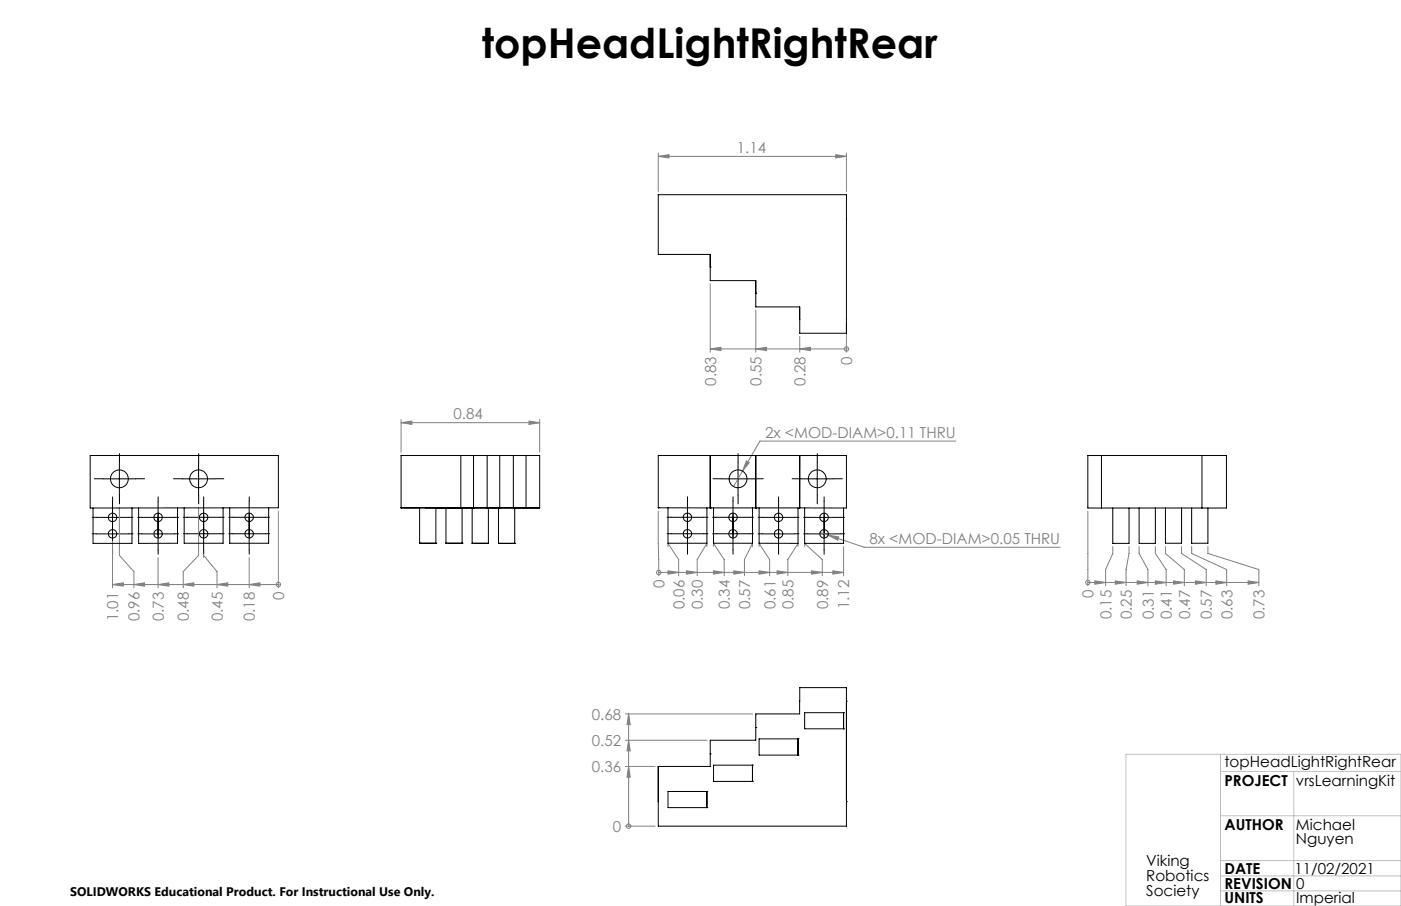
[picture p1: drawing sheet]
<svg xmlns="http://www.w3.org/2000/svg" width="432mm" height="279mm" viewBox="0 0 432 279" stroke-linecap="round" stroke-linejoin="round" font-family="sans-serif">
<g fill="none" stroke="#808080" stroke-width=".31">
<path d="M202.9 48.2l3.3-.5v1zM202.9 47.2v11.9M202.9 48.2h58M257.6 47.7l3.3 .5-3.3 .5zM260.9 47.2v11.9M218.9 87.6v21M232.9 95.6v13M260.9 99.6v9M218.9 107.6h42M218.9 107.6l3.3-.5v1zM232.9 107.6l3.4-.5v1zM246.5 103.8v4.8"/>
<path d="M246.5 107.6l3.3-.5v1zM260.9 107.6h.1M123.6 130.4l3.3-.5v1zM123.6 129.4v10.1M123.6 130.4h42.7M163.1 129.9l3.2 .5-3.2 .5zM166.3 129.4v10.1M294.6 136h-60.4l-8.1 14M36.8 156.4v14.9l4.5 5v5M61.2 156.4v14.9l-4.7 5v5M85.8 157.6v23.7M202.9 157.6l.1 20"/>
<path d="M230 142.2l.9 .5-2.1 2.6zM335.3 157.7v23M34.7 166.9v14.4M48.7 171.9v9.4M62.8 171.9v-.6l4.1 5v5M76.8 171.9v9.4M203 176.5h.1M203 176.5h57M205.9 168.5v-.9l3.3 5v5M205.9 176l3.3 .5-3.3 .6zM211.6 176l3.3 .5-3.3 .6zM217.9 168.5v-.9l-3 5v5"/>
<path d="M219.9 176l3.3 .5-3.3 .6zM219.9 168.5v-.9l3.3 5v5M226.2 176l3.2 .5-3.2 .6zM231.9 168.6v-1l-2.5 5v5M233.9 176l3.3 .5-3.3 .6zM234 168.6v-1l3.2 5v5M239.5 176l3.3 .5-3.3 .6zM246 168.6v-1l-3.2 5v5M248 168.6v-1l5.4 5v5M250.1 176l3.3 .5-3.3 .6zM252.8 164.2l2.4 .8M255.2 165l3.3 .6-.3 1z"/>
<path d="M255.2 165l11.1 3.8h60.4M256.7 176l3.3 .5-3.3 .6zM260 168.6v9M335.3 179.6h.1M335.3 179.6h52.7M337.4 179.1l3.3 .5-3.3 .6zM343 168.6v2.1l-2.3 4.9v5.1M343.7 179.1l3.4 .5-3.4 .6zM348 168.6v2.1l-.9 4.9v5.1M350.5 179.1l3.3 .5-3.3 .6zM351.1 168.6v2.1l2.7 4.9v5.1M356.1 168.6v2.1l3.3 4.9v5.1"/>
<path d="M356.1 179.1l3.3 .5-3.3 .6zM359.2 168.6v2.1l5.8 4.9v5.1M361.7 179.1l3.3 .5-3.3 .6zM364.2 168.6v2.1l7.6 4.9v5.1M367.3 168.5v2.2l10.8 4.9v5.1M368.4 179.1l3.4 .5-3.4 .6zM372.3 168.5v2.2l15.7 4.9v5.1M374.8 179.1l3.3 .5-3.3 .6zM384.7 179.1l3.3 .5-3.3 .6zM34.7 180.3h51.1M34.7 180.3l3.3-.6v1.1zM41.3 180.3l3.3-.6v1.1z"/>
<path d="M48.7 180.3l3.3-.6v1.1zM56.5 180.3l3.3-.6v1.1zM66.9 180.3l3.3-.6v1.1zM76.8 180.3l3.3-.6v1.1zM85.8 180.3h.1M192.7 236.4h9.2M192.7 228.3h25.2M192.7 220.2h39.3M193.7 236.4l.5 3.3h-.9zM193.7 228.3l.5 3.3h-.9zM193.7 220.2l.5 3.3h-.9zM193.7 220.2v34.6"/>
<path d="M192.7 254.8h9.2M193.7 254.8h.1"/>
<circle cx="260.9" cy="107.6" r=".68"/>
<circle cx="203" cy="176.5" r=".68"/>
<circle cx="335.3" cy="179.7" r=".68"/>
<circle cx="85.8" cy="180.3" r=".68"/>
<circle cx="193.7" cy="254.8" r=".69"/>
</g>
<g fill="none" stroke="#000" stroke-width=".31" stroke-dasharray="15.2 1.3 1.3 1.3">
<path d="M29.7 159.5h-1.3M31.8 147.6h-2.7M34.7 154.5v-1.3M34.7 159.6v-1.3M36.8 142.6v-2.7M36.8 152.6v2.8M39.7 159.5h1.3M41.8 147.6h2.8M43.7 159.5h-1.3M48.7 159.6v-1.3M48.7 154.5v-1.3M53.7 159.5h1.3"/>
<path d="M56.2 147.6h-2.7M57.8 159.5h-1.3M61.2 142.6v-2.7M61.2 152.6v2.8M62.8 154.5v-1.3M62.8 159.6v-1.3M66.2 147.6h2.8M67.8 159.5h1.3M71.8 159.5h-1.3M76.8 154.5v-1.3M76.8 159.6v-1.3M81.8 159.5h1.3"/>
<path d="M206.9 159.5h-1.3M211.9 154.5v-1.3M211.9 159.6v-1.3M216.9 159.5h1.3M220.9 159.5h-1.3M222.5 147.6h-2.8M225.9 154.5v-1.3M225.9 159.6v-1.3M227.5 142.6v-2.7M227.5 152.6v2.8M230.9 159.5h1.3M232.5 147.6h2.7"/>
<path d="M235 159.5h-1.3M240 159.6v-1.3M240 154.5v-1.3M245 159.5h1.3M246.9 147.6h-2.8M249 159.5h-1.3M251.9 142.6v-2.7M251.9 152.6v2.8M254 154.5v-1.3M254 159.6v-1.3M256.9 147.6h2.7M259 159.5h1.3"/>
<path d="M29.7 164.6h-1.3M34.7 164.5v1.3M34.7 169.6v1.3M39.7 164.6h1.3M43.7 164.6h-1.3M48.7 169.6v1.3M48.7 164.5v1.3M53.7 164.6h1.3M57.8 164.6h-1.3M62.8 164.5v1.3M62.8 169.6v1.3M67.8 164.6h1.3"/>
<path d="M71.8 164.6h-1.3M76.8 164.5v1.3M76.8 169.6v1.3M81.8 164.6h1.3M206.9 164.6h-1.3M211.9 164.5v1.3M211.9 169.6v1.3M216.9 164.6h1.3M220.9 164.6h-1.3M225.9 164.5v1.3M225.9 169.6v1.3M230.9 164.6h1.3"/>
<path d="M235 164.6h-1.3M240 169.6v1.3M240 164.5v1.3M245 164.6h1.3M249 164.6h-1.3M254 164.5v1.3M254 169.6v1.3M259 164.6h1.3"/>
</g>
<g fill="none" stroke="#000" stroke-width=".31">
<path d="M29.7 159.6h10M31.8 147.7h10M34.7 154.6v15.1M36.8 142.7v10M43.7 159.6h10M48.7 154.6v15.1M56.2 147.7h10M57.7 159.5h10.1M61.2 142.7v10M62.8 154.6v15M71.8 159.5h10M76.8 154.5v15.1"/>
<path d="M206.9 159.5h10M211.9 154.5v15.1M220.9 159.5h10M222.5 147.7h10M225.9 154.6v15M227.5 142.7v10M234.9 159.6h10M240 154.6v15.1M246.9 147.7h10M249 159.6h10M251.9 142.7v10M254 154.6v15.1"/>
<path d="M29.7 164.6h10M43.7 164.6h10M57.7 164.6h10.1M71.8 164.6h10M206.9 164.6h10M220.9 164.6h10M234.9 164.6h10M249 164.6h10"/>
</g>
<path d="M347 232.6h84.8v46.8h-84.8zM376.2 232.6v46.8M376.2 237.9h55.6M398.7 237.9v41.5M376.2 251.6h55.6M376.2 265.4h55.6M376.2 270.1h55.6M376.2 274.7h55.6" fill="none" stroke="#c0c0c0" stroke-width=".31"/>
<g fill="#808080">
<path d="M193.7 236.4l.5 3.3h-.9zM193.7 228.3l.5 3.3h-.9zM193.7 220.2l.5 3.3h-.9z"/>
<path d="M205.9 176l3.3 .5-3.3 .6zM211.6 176l3.3 .5-3.3 .6zM219.9 176l3.3 .5-3.3 .6zM226.2 176l3.2 .5-3.2 .6zM233.9 176l3.3 .5-3.3 .6zM239.5 176l3.3 .5-3.3 .6zM250.1 176l3.3 .5-3.3 .6zM256.7 176l3.3 .5-3.3 .6zM76.8 180.3l3.3-.6v1.1zM66.9 180.3l3.3-.6v1.1zM56.5 180.3l3.3-.6v1.1zM48.7 180.3l3.3-.6v1.1zM41.3 180.3l3.3-.6v1.1zM34.7 180.3l3.3-.6v1.1z"/>
<path d="M246.5 107.6l3.3-.5v1zM232.9 107.6l3.4-.5v1zM218.9 107.6l3.3-.5v1zM337.4 179.1l3.3 .5-3.3 .6zM343.7 179.1l3.4 .5-3.4 .6zM350.5 179.1l3.3 .5-3.3 .6zM356.1 179.1l3.3 .5-3.3 .6zM361.7 179.1l3.3 .5-3.3 .6zM368.4 179.1l3.4 .5-3.4 .6zM374.8 179.1l3.3 .5-3.3 .6zM384.7 179.1l3.3 .5-3.3 .6z"/>
<path d="M257.6 47.7l3.3 .5-3.3 .5zM202.9 48.2l3.3-.5v1z"/>
<path d="M230 142.2l-1.2 3.1 2.1-2.6zM255.2 165l3 1.6 .3-1z"/>
<path d="M123.6 130.4l3.3-.5v1zM163.1 129.9l3.2 .5-3.2 .5z"/>
</g>
<g fill="none" stroke="#000" stroke-width=".31">
<path d="M202.9 60h58v42.8h-14.4v-8.1h-13.6v-8.2h-14v-8h-16zM218.9 82.3h.1M232.9 90.5h.1M246.5 94.7v3.9M27.8 140.5h58v16.1l-58 .1zM40.7 156.6v11h-12v-10.9M42.7 156.6v11l12-.1v-10.9M56.8 156.6v10.9h12v-10.9M82.8 156.6v10.9h-12v-10.9M123.6 156.6h18.4M129.3 156.7h-5.7v-16.2h42.7v16.2h-32M129.3 156.6v10.9"/>
<path d="M134.3 156.6v10.9M137.4 156.6v10.9M142 140.5v16.1M142.4 156.6v10.9M145.5 156.6v11h5v-11M145.9 156.6h.1M145.9 140.5v16.1M150.1 156.6h.1M150.1 140.5v16.1M153.6 156.6v11M154 156.6h.1M154 140.5v16.1"/>
<path d="M158.2 156.6h.1M158.2 140.5v16.1M158.6 156.6v11M162.1 156.6h.1M162.1 140.5v16.1M202.9 156.6h.1M202.9 156.6v-16.1h58v16.2l-42-.1M202.9 156.6h16M205.9 156.6v10.9h12v-10.9M218.9 156.6h.1M218.9 140.5v16.1M219.9 156.6v10.9h12v-10.9"/>
<path d="M232.9 156.6h.1M232.9 140.5v16.1M234 156.6v10.9l12 .1v-11M246.5 140.5v16.1M248 156.6v11h12v-10.9M335.3 140.5h42.7v16.2h-42.7zM339.5 140.5v16.2M343 156.7v10.9h5v-10.9M351.1 156.6v11h5v-11M359.2 156.6v10.9h5v-10.9M367.3 156.7v10.8h5v-10.8M370.5 140.5v16.2"/>
<path d="M129.3 167.5h.1M129.3 167.5h5M134.3 167.5h.1M137.4 167.5h.1M137.4 167.5h5M142.4 167.5h.1M145.5 167.5h5M153.6 167.6h.1M153.6 167.6h5M158.6 167.6h.1M260 219.8h.1M260 219.8h-12v5h12"/>
<path d="M260 219.8v5M260.9 216.3h.1M202.9 236.4h.1M202.9 236.4h16v-8.1h14v-8.1h13.6v-8.1h14.4v42.7h-58zM218.9 232.5h.1M231.9 236h.1M231.9 236h-12v5h12M231.9 236v5M232.9 224.4h.1M246 227.9h.1M246 232.9h.1M246 227.9h-12v5h12"/>
<path d="M246 227.9v5M260 224.8h.1M217.9 244.1h.1M217.9 249.1h.1M217.9 244.1h-12v5h12M217.9 244.1v5M231.9 241h.1M260.9 247.2h.1"/>
<circle cx="34.7" cy="159.6" r="1.29"/>
<circle cx="36.8" cy="147.7" r="2.75"/>
<circle cx="48.7" cy="159.6" r="1.29"/>
<circle cx="61.2" cy="147.7" r="2.75"/>
<circle cx="62.8" cy="159.5" r="1.3"/>
<circle cx="76.8" cy="159.5" r="1.3"/>
<circle cx="211.9" cy="159.5" r="1.3"/>
<circle cx="225.9" cy="159.5" r="1.31"/>
<circle cx="227.5" cy="147.7" r="2.75"/>
<circle cx="240" cy="159.6" r="1.3"/>
<circle cx="251.9" cy="147.7" r="2.75"/>
<circle cx="254" cy="159.6" r="1.29"/>
<circle cx="34.7" cy="164.6" r="1.29"/>
<circle cx="48.7" cy="164.6" r="1.29"/>
<circle cx="62.8" cy="164.6" r="1.3"/>
<circle cx="76.8" cy="164.6" r="1.3"/>
<circle cx="211.9" cy="164.6" r="1.3"/>
<circle cx="225.9" cy="164.6" r="1.31"/>
<circle cx="240" cy="164.6" r="1.3"/>
<circle cx="254" cy="164.6" r="1.29"/>
</g>
<text font-size="12.7" x="148.5" y="18">topHeadLightRightRear</text>
<g font-size="4.7" fill="#808080">
<text x="227.1" y="47.2">1.14</text>
<text x="262.7" y="112.5" transform="rotate(-90 262.7 112.5)">0</text>
<text x="220.7" y="118.9" transform="rotate(-90 220.7 118.9)">0.83</text>
<text x="234.7" y="118.9" transform="rotate(-90 234.7 118.9)">0.55</text>
<text x="248.3" y="118.9" transform="rotate(-90 248.3 118.9)">0.28</text>
<text x="139.8" y="129.3">0.84</text>
<text x="235.8" y="135">2x &lt;MOD-DIAM&gt;0.11 THRU</text>
<text x="268" y="167.7">8x &lt;MOD-DIAM&gt;0.05 THRU</text>
<text x="87.6" y="185.1" transform="rotate(-90 87.6 185.1)">0</text>
<text x="204.8" y="181.4" transform="rotate(-90 204.8 181.4)">0</text>
<text x="337.1" y="184.5" transform="rotate(-90 337.1 184.5)">0</text>
<text x="36.5" y="191.6" transform="rotate(-90 36.5 191.6)">1.01</text>
<text x="43" y="191.6" transform="rotate(-90 43 191.6)">0.96</text>
<text x="50.5" y="191.6" transform="rotate(-90 50.5 191.6)">0.73</text>
<text x="58.2" y="191.6" transform="rotate(-90 58.2 191.6)">0.48</text>
<text x="68.7" y="191.6" transform="rotate(-90 68.7 191.6)">0.45</text>
<text x="78.6" y="191.6" transform="rotate(-90 78.6 191.6)">0.18</text>
<text x="211" y="187.9" transform="rotate(-90 211 187.9)">0.06</text>
<text x="216.7" y="187.9" transform="rotate(-90 216.7 187.9)">0.30</text>
<text x="225" y="187.9" transform="rotate(-90 225 187.9)">0.34</text>
<text x="231.2" y="187.9" transform="rotate(-90 231.2 187.9)">0.57</text>
<text x="239" y="187.9" transform="rotate(-90 239 187.9)">0.61</text>
<text x="244.6" y="187.9" transform="rotate(-90 244.6 187.9)">0.85</text>
<text x="255.2" y="187.9" transform="rotate(-90 255.2 187.9)">0.89</text>
<text x="261.8" y="187.9" transform="rotate(-90 261.8 187.9)">1.12</text>
<text x="342.5" y="191" transform="rotate(-90 342.5 191)">0.15</text>
<text x="348.8" y="191" transform="rotate(-90 348.8 191)">0.25</text>
<text x="355.6" y="191" transform="rotate(-90 355.6 191)">0.31</text>
<text x="361.2" y="191" transform="rotate(-90 361.2 191)">0.41</text>
<text x="366.8" y="191" transform="rotate(-90 366.8 191)">0.47</text>
<text x="373.5" y="191" transform="rotate(-90 373.5 191)">0.57</text>
<text x="379.9" y="191" transform="rotate(-90 379.9 191)">0.63</text>
<text x="389.8" y="191" transform="rotate(-90 389.8 191)">0.73</text>
<text x="182.4" y="221.9">0.68</text>
<text x="182.4" y="230">0.52</text>
<text x="182.4" y="238.1">0.36</text>
<text x="188.9" y="256.5">0</text>
</g>
<g font-size="4.7">
<text x="377.4" y="236.6">topHeadLightRightRear</text>
<text x="377.4" y="242.3">PROJECT</text>
<text x="399.4" y="242.3">vrsLearningKit</text>
<text x="377.4" y="255.9">AUTHOR</text>
<text x="399.4" y="255.9">Michael</text>
<text x="399.4" y="260.4">Nguyen</text>
<text x="353.3" y="267.1">Viking</text>
<text x="377.4" y="269.5">DATE</text>
<text x="399" y="269.5">11/02/2021</text>
<text x="353.3" y="271.7">Robotics</text>
<text x="377.4" y="274">REVISION</text>
<text x="399.5" y="274">0</text>
<text x="353.3" y="276.2">Society</text>
<text x="377.4" y="278.5">UNITS</text>
<text x="399.5" y="278.5">Imperial</text>
</g>
<text font-size="3.8" x="21.6" y="276.3">SOLIDWORKS Educational Product. For Instructional Use Only.</text>
</svg>
